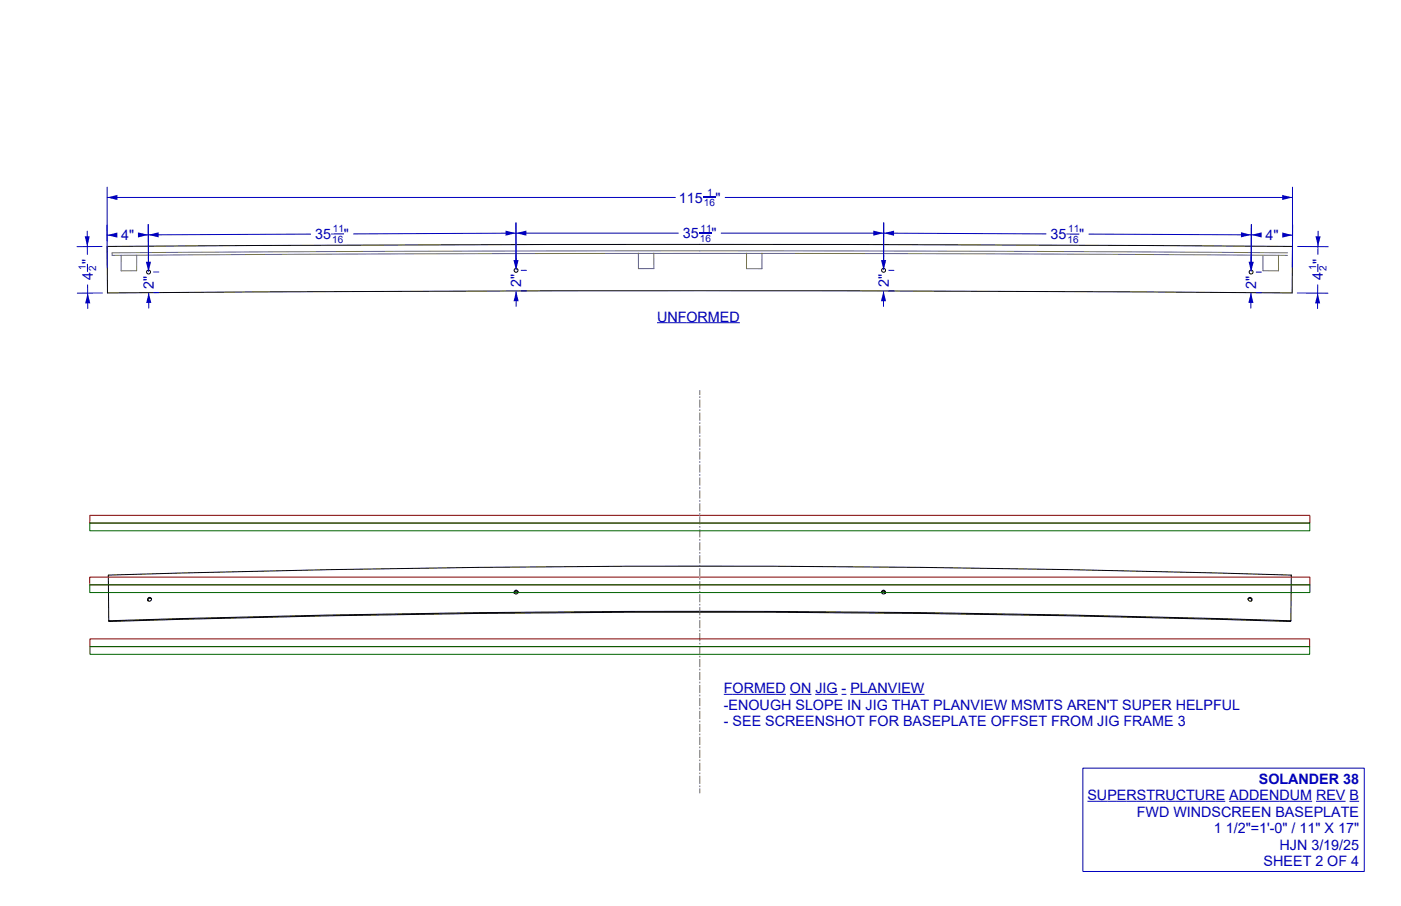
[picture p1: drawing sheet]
<svg xmlns="http://www.w3.org/2000/svg" width="432mm" height="279mm" viewBox="0 0 432 279" stroke-linecap="round" stroke-linejoin="round" font-family="sans-serif">
<!-- layer: Make2D -->
<g fill="none" stroke="#000" stroke-width=".31">
<path d="M33 76l91.3-.5 91.4-.1 91.3 .1 91.4 .5-.1 14.3-91.4-.5-91.2-.1-91.3 .1-91.3 .5zM33.5 191.4l-.1-14 45.4-1.2 45.5-.9 45.7-.5 45.7-.2 45.7 .2 45.6 .5 45.6 .9 45.4 1.2-.1 14M33.5 191.4l45.4-1.2 45.5-.9 45.6-.6 45.7-.2 45.6 .2 45.6 .6 45.6 .9 45.4 1.2M33.5 191.4l.2 .3M33.7 191.4v.3M33.7 191.7l45.3-1.3 45.5-.9 45.6-.5 45.6-.2 45.6 .2 45.6 .5 45.5 .9 45.3 1.3M46.6 184.5a.6 .6 0 0 1-.2 .8 .6 .6 0 0 1-.8-.2M46.6 184.5a.6 .6 0 0 0-.8-.2 .6 .6 0 0 0-.2 .8M46.6 184.6l.1 .2a.6 .6 0 0 0-.8-.3 .6 .6 0 0 0-.2 .8l-.1-.2M159.7 182.5v.3a.6 .6 0 0 0-.7-.5 .6 .6 0 0 0-.5 .7v-.3M159.7 182.5a.6 .6 0 0 0-.7-.5 .6 .6 0 0 0-.5 .7M159.7 182.5a.6 .6 0 0 1-.5 .7 .6 .6 0 0 1-.7-.5"/>
<path d="M271.7 182.5v.3a.6 .6 0 0 1 .7-.5 .6 .6 0 0 1 .5 .7v-.3M271.7 182.5a.6 .6 0 0 1 .7-.5 .6 .6 0 0 1 .5 .7M271.7 182.5a.6 .6 0 0 0 .5 .7 .6 .6 0 0 0 .7-.5M384.8 184.5l-.2 .3a.6 .6 0 0 1 .8-.3 .6 .6 0 0 1 .3 .8l.1-.2M384.8 184.5a.6 .6 0 0 1 .8-.2 .6 .6 0 0 1 .2 .8M384.8 184.5a.6 .6 0 0 0 .2 .8 .6 .6 0 0 0 .8-.2M397.7 191.4v.3M397.9 191.4l-.2 .3"/>
<circle cx="45.8" cy="83.9" r=".6"/>
<circle cx="159.1" cy="83.4" r=".6"/>
<circle cx="272.3" cy="83.4" r=".6"/>
<circle cx="385.6" cy="83.9" r=".6"/>
</g>
<g fill="none" stroke="#696969" stroke-width=".31">
<path d="M42.1 78.7v4.8h-4.8v-4.8M196.8 78.1v4.7M201.5 78.1v4.7M230.1 78.1v4.8h4.8v-4.8M389.2 78.7l.1 4.8h4.7v-4.8M396.8 78.8l-87.7-.5-93.4-.2-93.5 .2-87.7 .5M396.8 78l-115.7-.6h-128.7l-117.9 .6 .1 .8M201.5 82.8h-4.7M215.7 120.4v1.3M215.7 122.2v.5M215.7 123.2v2.5M215.7 126.2v.5"/>
<path d="M215.7 127.2v2.5M215.7 130.2v.5M215.7 131.2v2.5M215.7 134.2v.5M215.7 135.2v2.5M215.7 138.2v.5M215.7 139.2v2.5M215.7 142.2v.5M215.7 143.2v2.5M215.7 146.2v.5M215.7 147.2v2.5M215.7 150.2v.5"/>
<path d="M215.7 151.2v2.5M215.7 154.2v.5M215.7 155.2v2.5M215.7 158.2v.5M215.7 159.2v2.5M215.7 162.2v.5M215.7 163.2v2.5M215.7 166.2v.5M215.7 167.2v2.5M215.7 170.2v.5M215.7 171.2v2.5M215.7 174.2v.5"/>
<path d="M215.7 175.2v2.5M215.7 178.2v.5M215.7 179.2v2.5M215.7 182.2v.5M215.7 183.2v2.5M215.7 186.2v.5M215.7 187.2v2.5M215.7 190.2v.5M215.7 191.2v2.5M215.7 194.2v.5M215.7 195.2v2.5M215.7 198.2v.5"/>
<path d="M215.7 199.2v2.5M215.7 202.2v.5M215.7 203.2v2.5M215.7 206.2v.5M215.7 207.2v2.5M215.7 210.2v.5M215.7 211.2v2.5M215.7 214.2v.5M215.7 215.2v2.5M215.7 218.2v.5M215.7 219.2v2.5M215.7 222.2v.5"/>
<path d="M215.7 223.2v2.5M215.7 226.2v.5M215.7 227.2v2.5M215.7 230.2v.5M215.7 231.2v2.5M215.7 234.2v.5M215.7 235.2v2.5M215.7 238.2v.5M215.7 239.2v2.5M215.7 242.2v.5M215.7 243.2v1.3"/>
</g>
<path d="M215.5 158.9h-187.8v2.4h376v-2.4h-187.9M215.5 178h-187.8v2.4h376v-2.4h-187.8M215.6 197h-187.9v2.4h376v-2.4h-187.9" fill="none" stroke="#7f0000" stroke-width=".31"/>
<path d="M215.5 161.3h-187.8v2.4h376v-2.4h-187.9M215.5 180.4h-187.8v2.3h376v-2.3h-187.8M215.6 199.4h-187.9v2.4h376v-2.4h-187.9" fill="none" stroke="#006300" stroke-width=".31"/>
<path d="M202.5 99.5h25.5M223.1 214.1h19.1M243.4 214.1h6.7M251.3 214.1h6.9M259.4 214.1h1.5M262.1 214.1h22.8" fill="none" stroke="#0000bf" stroke-width=".31"/>
<path d="M216.6 60.9h4" fill="none" stroke="#0000bf" stroke-width=".33"/>
<g fill="#0000bf">
<path d="M33 60.9l3.2-.8v1.6z"/>
<path d="M395.2 60.1l3.2 .8-3.2 .8z"/>
</g>
<path d="M33 57.7v16.7M398.4 57.7v16.7M33 60.9h175.1M223.5 60.9h174.9" fill="none" stroke="#0000bf" stroke-width=".31"/>
<path d="M27 81.4v2.4" fill="none" stroke="#0000bf" stroke-width=".35"/>
<g fill="#0000bf">
<path d="M26.1 72.9h1.6l-.8 3.1z"/>
<path d="M27 90.4l.8 3.2h-1.6z"/>
</g>
<path d="M26.9 71.3v7.1M31.4 76l-7.7 .1M27 87.8v7.3M31.5 90.4h-7.7" fill="none" stroke="#0000bf" stroke-width=".31"/>
<g fill="#0000bf">
<path d="M33 72.5l3.2-.8v1.6z"/>
<path d="M42.5 71.7l3.2 .7-3.2 .8z"/>
</g>
<path d="M33 69.3l.1 13.1M35.8 72.5h-2.8M45.7 69.3l.1 13M45.7 72.4h-3" fill="none" stroke="#0000bf" stroke-width=".31"/>
<path d="M102 72.2h4" fill="none" stroke="#0000bf" stroke-width=".35"/>
<g fill="#0000bf">
<path d="M45.7 72.4l3.2-.8v1.6z"/>
<path d="M155.8 71.1l3.2 .8-3.2 .8z"/>
</g>
<path d="M45.7 69.3l.1 13M95.7 72.2l-50 .2M159 68.7v13.1M159 71.9l-50 .2" fill="none" stroke="#0000bf" stroke-width=".31"/>
<path d="M328.7 72.2h4" fill="none" stroke="#0000bf" stroke-width=".35"/>
<g fill="#0000bf">
<path d="M272.4 71.9l3.2-.8v1.6z"/>
<path d="M382.5 71.6l3.2 .8-3.2 .8z"/>
</g>
<path d="M272.4 71.9l50 .2M272.4 68.7l-.1 13.1M335.6 72.2l50.1 .2M385.7 69.3l-.1 13" fill="none" stroke="#0000bf" stroke-width=".31"/>
<g fill="#0000bf">
<path d="M385.7 72.4l3.2-.7-.1 1.5z"/>
<path d="M395.2 71.7l3.2 .8-3.2 .8z"/>
</g>
<path d="M385.7 72.4h2.8M385.7 69.3l-.1 13M395.4 72.5h3M398.4 69.3l-.1 13.1" fill="none" stroke="#0000bf" stroke-width=".31"/>
<path d="M406.2 81.4v2.5" fill="none" stroke="#0000bf" stroke-width=".35"/>
<g fill="#0000bf">
<path d="M405.4 72.9h1.6l-.8 3.2z"/>
<path d="M406.1 90.4l.8 3.2h-1.6z"/>
</g>
<path d="M399.9 76l9.5 .1M406.2 71.3v7.2M399.8 90.4h9.5M406.1 87.8v7.4" fill="none" stroke="#0000bf" stroke-width=".31"/>
<g fill="#0000bf">
<path d="M271.5 80.2h1.6l-.8 3.2z"/>
<path d="M272.3 89.7l.8 3.2h-1.6z"/>
</g>
<path d="M272.3 78.6v4.5M272.3 89.9v4.6M273.9 89.7h1.6M273.9 83.4h1.6" fill="none" stroke="#0000bf" stroke-width=".31"/>
<g fill="#0000bf">
<path d="M158.3 80.2h1.5l-.7 3.2z"/>
<path d="M159.1 89.7l.8 3.2h-1.6z"/>
</g>
<path d="M159 78.6l.1 4.5M159.1 89.9v4.6M162.2 83.4h-1.6M162.2 89.7h-1.5" fill="none" stroke="#0000bf" stroke-width=".31"/>
<g fill="#0000bf">
<path d="M45 80.7h1.5l-.7 3.2z"/>
<path d="M45.8 90.3l.8 3.1h-1.5z"/>
</g>
<path d="M45.7 79.1l.1 4.5M45.8 90.5l.1 4.5M49 83.9h-1.6M49 90.2h-1.6" fill="none" stroke="#0000bf" stroke-width=".31"/>
<g fill="#0000bf">
<path d="M384.8 80.7h1.6l-.8 3.2z"/>
<path d="M385.6 90.3l.7 3.1h-1.6z"/>
</g>
<path d="M385.6 79.1v4.5M385.6 90.5l-.1 4.5M387.1 90.3h1.6M387.2 83.9h1.6" fill="none" stroke="#0000bf" stroke-width=".31"/>
<path d="M215.4 71.9h3.9" fill="none" stroke="#0000bf" stroke-width=".33"/>
<g fill="#0000bf">
<path d="M159.1 71.9l3.1-.8v1.6z"/>
<path d="M269.2 71.1l3.1 .8-3.1 .8z"/>
</g>
<path d="M159.1 68.7v13.1M159.1 71.9h50M222.3 71.9h50M272.3 68.7v13.1M333.8 236.9h86.7v31.9h-86.7zM335.1 247.1h42.5M378.9 247.1h25.5M405.6 247.1h9.1M415.9 247.1h3" fill="none" stroke="#0000bf" stroke-width=".31"/>
<g font-size="4.4" fill="#0000bf">
<text x="209.3" y="62.5">115</text>
<text x="220.6" y="62.5">&quot;</text>
<text x="37.3" y="74.1">4&quot;</text>
<text x="97.2" y="73.8">35</text>
<text x="106" y="73.7">&quot;</text>
<text x="210.5" y="73.5">35</text>
<text x="219.3" y="73.5">&quot;</text>
<text x="323.8" y="73.7">35</text>
<text x="332.7" y="73.8">&quot;</text>
<text x="390" y="74">4&quot;</text>
<text x="28.6" y="86.3" transform="rotate(-90 28.6 86.3)">4 &quot;</text>
<text x="47.4" y="89" transform="rotate(-90 47.4 89)">2&quot;</text>
<text x="160.7" y="88.5" transform="rotate(-90 160.7 88.5)">2&quot;</text>
<text x="273.9" y="88.5" transform="rotate(-90 273.9 88.5)">2&quot;</text>
<text x="387.2" y="89" transform="rotate(-90 387.2 89)">2&quot;</text>
<text x="407.7" y="86.3" transform="rotate(-90 407.7 86.3)">4 &quot;</text>
<text x="202.5" y="99.2">UNFORMED</text>
<text x="223.1" y="213.8">FORMED ON JIG - PLANVIEW</text>
<text x="223.1" y="218.9">-ENOUGH SLOPE IN JIG THAT PLANVIEW MSMTS AREN'T SUPER HELPFUL</text>
<text x="223.1" y="224">- SEE SCREENSHOT FOR BASEPLATE OFFSET FROM JIG FRAME 3</text>
<text x="388" y="241.7">SOLANDER 38</text>
<text x="335.1" y="246.8">SUPERSTRUCTURE ADDENDUM REV B</text>
<text x="350.4" y="251.9">FWD WINDSCREEN BASEPLATE</text>
<text x="374.1" y="256.9">1</text>
<text x="377.8" y="256.9">1/2&quot;=1'-0&quot; / 11&quot; X 17&quot;</text>
<text x="394.4" y="262">HJN 3/19/25</text>
<text x="389.5" y="267.1">SHEET 2 OF 4</text>
</g>
<g font-size="3.1" fill="#0000bf">
<text x="216.9" y="63.7">16</text>
<text x="218" y="60.4">1</text>
<text x="102.6" y="71.7">11</text>
<text x="215.9" y="71.4">11</text>
<text x="329.2" y="71.7">11</text>
<text x="102.4" y="74.9">16</text>
<text x="215.7" y="74.7">16</text>
<text x="329" y="74.9">16</text>
<text x="26.5" y="83.2" transform="rotate(-90 26.5 83.2)">1</text>
<text x="29.7" y="83.5" transform="rotate(-90 29.7 83.5)">2</text>
<text x="405.7" y="83.2" transform="rotate(-90 405.7 83.2)">1</text>
<text x="408.9" y="83.6" transform="rotate(-90 408.9 83.6)">2</text>
</g>
</svg>
